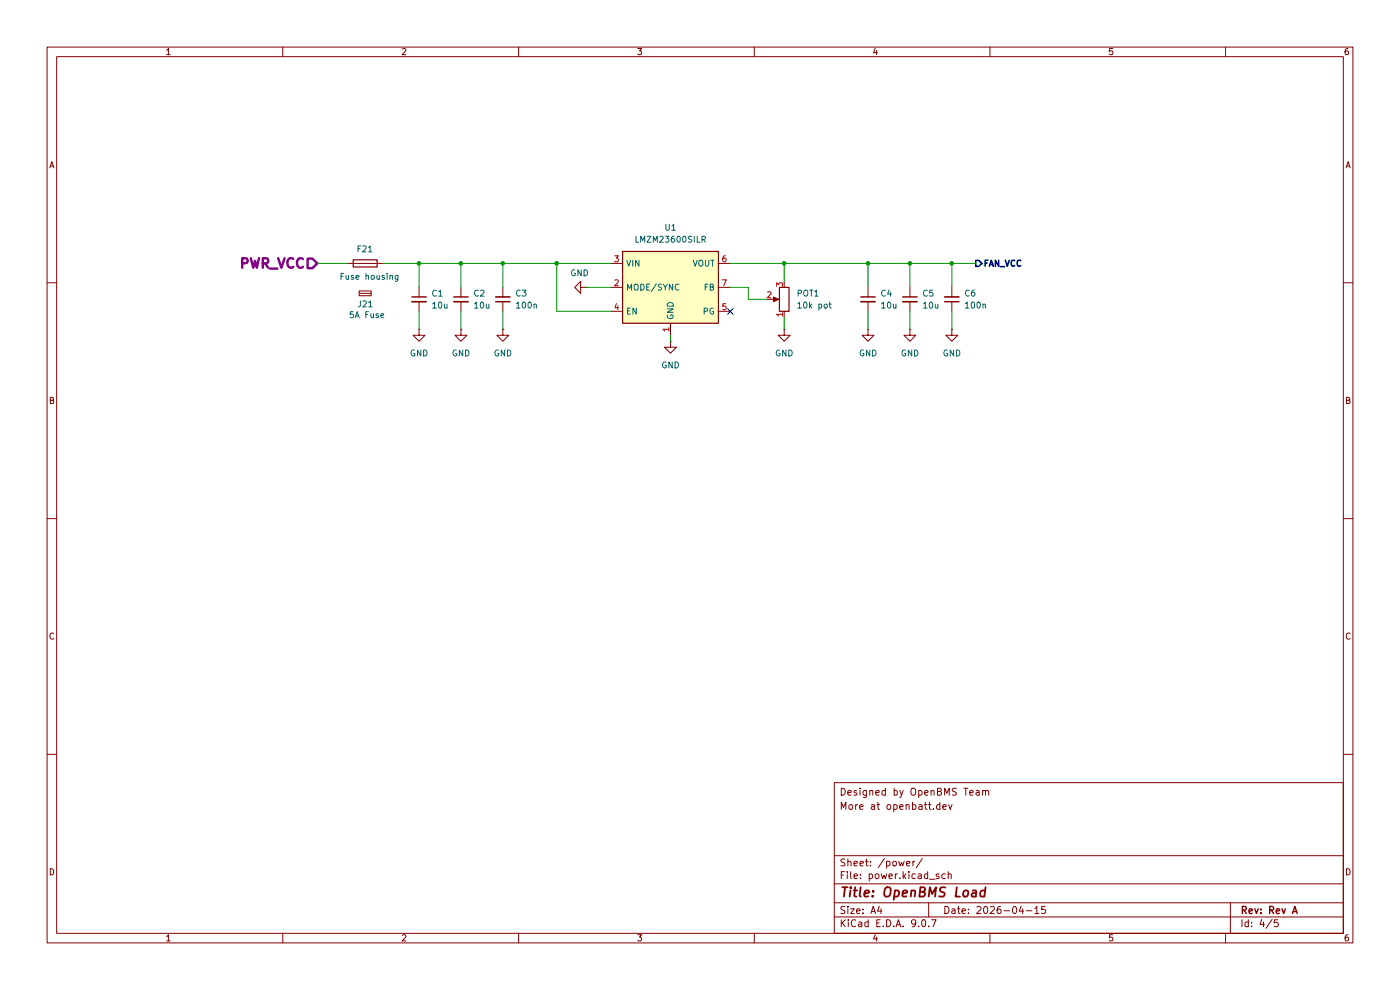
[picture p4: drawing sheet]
(kicad_sch
 (version 20250114)
 (generator "eeschema")
 (generator_version "9.0")
 (paper "A4")
 (title_block
  (title "OpenBMS Load")
  (date "2026-04-15")
  (rev "Rev A")
  (comment 3 "More at openbatt.dev")
  (comment 4 "Designed by OpenBMS Team"))
 (lib_symbols
  (symbol "Device:C_Small"
   (pin_numbers (hide yes))
   (pin_names
    (offset 0.254) (hide yes)) (exclude_from_sim no) (in_bom yes) (on_board yes)
   (property "Reference" "C" (at 0.254 1.778 0) (effects (font (size 1.27 1.27)) (justify left)))
   (property "Value" "C_Small" (at 0.254 -2.032 0) (effects (font (size 1.27 1.27)) (justify left)))
   (property "Footprint" "" (at 0 0 0) (effects (font (size 1.27 1.27)) (hide yes)))
   (property "Datasheet" "~" (at 0 0 0) (effects (font (size 1.27 1.27)) (hide yes)))
   (property "Description" "Unpolarized capacitor, small symbol" (at 0 0 0) (effects (font (size 1.27 1.27)) (hide yes)))
   (symbol "C_Small_0_1"
    (polyline (pts (xy -1.524 0.508) (xy 1.524 0.508)) (stroke (width 0.3048) (type default)) (fill (type none)))
    (polyline (pts (xy -1.524 -0.508) (xy 1.524 -0.508)) (stroke (width 0.3302) (type default)) (fill (type none))))
   (symbol "C_Small_1_1"
    (pin passive line (at 0 2.54 270) (length 2.032) (name "~" (effects (font (size 1.27 1.27)))) (number "1" (effects (font (size 1.27 1.27)))))
    (pin passive line (at 0 -2.54 90) (length 2.032) (name "~" (effects (font (size 1.27 1.27)))) (number "2" (effects (font (size 1.27 1.27))))))
   (embedded_fonts no))
  (symbol "Device:Fuse"
   (pin_numbers (hide yes))
   (pin_names
    (offset 0)) (exclude_from_sim no) (in_bom yes) (on_board yes)
   (property "Reference" "F" (at 2.032 0 90) (effects (font (size 1.27 1.27))))
   (property "Value" "Fuse" (at -1.905 0 90) (effects (font (size 1.27 1.27))))
   (property "Footprint" "" (at -1.778 0 90) (effects (font (size 1.27 1.27)) (hide yes)))
   (property "Datasheet" "~" (at 0 0 0) (effects (font (size 1.27 1.27)) (hide yes)))
   (property "Description" "Fuse" (at 0 0 0) (effects (font (size 1.27 1.27)) (hide yes)))
   (symbol "Fuse_0_1"
    (rectangle (start -0.762 -2.54) (end 0.762 2.54) (stroke (width 0.254) (type default)) (fill (type none)))
    (polyline (pts (xy 0 2.54) (xy 0 -2.54)) (stroke (width 0) (type default)) (fill (type none))))
   (symbol "Fuse_1_1"
    (pin passive line (at 0 3.81 270) (length 1.27) (name "~" (effects (font (size 1.27 1.27)))) (number "1" (effects (font (size 1.27 1.27)))))
    (pin passive line (at 0 -3.81 90) (length 1.27) (name "~" (effects (font (size 1.27 1.27)))) (number "2" (effects (font (size 1.27 1.27))))))
   (embedded_fonts no))
  (symbol "Device:R_Potentiometer"
   (pin_names
    (offset 1.016) (hide yes)) (exclude_from_sim no) (in_bom yes) (on_board yes)
   (property "Reference" "RV" (at -4.445 0 90) (effects (font (size 1.27 1.27))))
   (property "Value" "R_Potentiometer" (at -2.54 0 90) (effects (font (size 1.27 1.27))))
   (property "Footprint" "" (at 0 0 0) (effects (font (size 1.27 1.27)) (hide yes)))
   (property "Datasheet" "~" (at 0 0 0) (effects (font (size 1.27 1.27)) (hide yes)))
   (property "Description" "Potentiometer" (at 0 0 0) (effects (font (size 1.27 1.27)) (hide yes)))
   (symbol "R_Potentiometer_0_1"
    (rectangle (start 1.016 2.54) (end -1.016 -2.54) (stroke (width 0.254) (type default)) (fill (type none)))
    (polyline (pts (xy 1.143 0) (xy 2.286 0.508) (xy 2.286 -0.508) (xy 1.143 0)) (stroke (width 0) (type default)) (fill (type outline)))
    (polyline (pts (xy 2.54 0) (xy 1.524 0)) (stroke (width 0) (type default)) (fill (type none))))
   (symbol "R_Potentiometer_1_1"
    (pin passive line (at 0 3.81 270) (length 1.27) (name "1" (effects (font (size 1.27 1.27)))) (number "1" (effects (font (size 1.27 1.27)))))
    (pin passive line (at 0 -3.81 90) (length 1.27) (name "3" (effects (font (size 1.27 1.27)))) (number "3" (effects (font (size 1.27 1.27)))))
    (pin passive line (at 3.81 0 180) (length 1.27) (name "2" (effects (font (size 1.27 1.27)))) (number "2" (effects (font (size 1.27 1.27))))))
   (embedded_fonts no))
  (symbol "Regulator_Switching:LMZM23600V3" (exclude_from_sim no) (in_bom yes) (on_board yes)
   (property "Reference" "U" (at -8.89 8.89 0) (effects (font (size 1.27 1.27))))
   (property "Value" "LMZM23600V3" (at 6.35 8.89 0) (effects (font (size 1.27 1.27))))
   (property "Footprint" "Package_LGA:Texas_SIL0010A_MicroSiP-10-1EP_3.8x3mm_P0.6mm_EP0.7x2.9mm_ThermalVias" (at 0 -21.59 0) (effects (font (size 1.27 1.27)) (hide yes)))
   (property "Datasheet" "http://www.ti.com/lit/ds/symlink/lmzm23600.pdf" (at 0 -19.05 0) (effects (font (size 1.27 1.27)) (hide yes)))
   (property "Description" "0.5A 3.3V Step-Down DC/DC Power Module in 3.8x3mm, MicroSIP-10" (at 0 0 0) (effects (font (size 1.27 1.27)) (hide yes)))
   (symbol "LMZM23600V3_0_1"
    (rectangle (start -10.16 7.62) (end 10.16 -7.62) (stroke (width 0.254) (type default)) (fill (type background))))
   (symbol "LMZM23600V3_1_1"
    (pin power_in line (at -12.7 5.08 0) (length 2.54) (name "VIN" (effects (font (size 1.27 1.27)))) (number "3" (effects (font (size 1.27 1.27)))))
    (pin input line (at -12.7 0 0) (length 2.54) (name "MODE/SYNC" (effects (font (size 1.27 1.27)))) (number "2" (effects (font (size 1.27 1.27)))))
    (pin input line (at -12.7 -5.08 0) (length 2.54) (name "EN" (effects (font (size 1.27 1.27)))) (number "4" (effects (font (size 1.27 1.27)))))
    (pin no_connect line (at -2.54 -7.62 90) (length 2.54) (hide yes) (name "~" (effects (font (size 1.27 1.27)))) (number "10" (effects (font (size 1.27 1.27)))))
    (pin power_in line (at 0 -10.16 90) (length 2.54) (name "GND" (effects (font (size 1.27 1.27)))) (number "1" (effects (font (size 1.27 1.27)))))
    (pin passive line (at 0 -10.16 90) (length 2.54) (hide yes) (name "GND" (effects (font (size 1.27 1.27)))) (number "11" (effects (font (size 1.27 1.27)))))
    (pin no_connect line (at 2.54 -7.62 90) (length 2.54) (hide yes) (name "~" (effects (font (size 1.27 1.27)))) (number "9" (effects (font (size 1.27 1.27)))))
    (pin no_connect line (at 5.08 -7.62 90) (length 2.54) (hide yes) (name "~" (effects (font (size 1.27 1.27)))) (number "8" (effects (font (size 1.27 1.27)))))
    (pin power_out line (at 12.7 5.08 180) (length 2.54) (name "VOUT" (effects (font (size 1.27 1.27)))) (number "6" (effects (font (size 1.27 1.27)))))
    (pin input line (at 12.7 0 180) (length 2.54) (name "FB" (effects (font (size 1.27 1.27)))) (number "7" (effects (font (size 1.27 1.27)))))
    (pin open_collector line (at 12.7 -5.08 180) (length 2.54) (name "PG" (effects (font (size 1.27 1.27)))) (number "5" (effects (font (size 1.27 1.27))))))
   (embedded_fonts no))
  (symbol "custom_library:0297005.WXNV"
   (pin_numbers (hide yes))
   (pin_names
    (offset 0.254) (hide yes)) (exclude_from_sim no) (in_bom yes) (on_board yes)
   (property "Reference" "F" (at 0 -1.524 0) (effects (font (size 1.27 1.27))))
   (property "Value" "5A Fuse" (at 0 1.524 0) (effects (font (size 1.27 1.27))))
   (property "Footprint" "custom_library:0297005.WXNV" (at 0 -6.096 0) (effects (font (size 1.27 1.27)) (hide yes)))
   (property "Datasheet" "~" (at 0 0 0) (effects (font (size 1.27 1.27)) (hide yes)))
   (property "Description" "Fuse, small symbol" (at -0.508 -8.89 0) (effects (font (size 1.27 1.27)) (hide yes)))
   (property "Package" "11x5mm" (at 0 -4.064 0) (effects (font (size 1.27 1.27)) (hide yes)))
   (property "Manufacturer_Part_Number" "0297005.WXNV" (at -0.254 -5.588 0) (effects (font (size 1.27 1.27)) (hide yes)))
   (symbol "0297005.WXNV_0_1"
    (rectangle (start -1.27 0.508) (end 1.27 -0.508) (stroke (width 0) (type default)) (fill (type none)))
    (polyline (pts (xy -1.27 0) (xy 1.27 0)) (stroke (width 0) (type default)) (fill (type none))))
   (embedded_fonts no))
  (symbol "power:GND"
   (power)
   (pin_numbers (hide yes))
   (pin_names
    (offset 0) (hide yes)) (exclude_from_sim no) (in_bom yes) (on_board yes)
   (property "Reference" "#PWR" (at 0 -6.35 0) (effects (font (size 1.27 1.27)) (hide yes)))
   (property "Value" "GND" (at 0 -3.81 0) (effects (font (size 1.27 1.27))))
   (property "Footprint" "" (at 0 0 0) (effects (font (size 1.27 1.27)) (hide yes)))
   (property "Datasheet" "" (at 0 0 0) (effects (font (size 1.27 1.27)) (hide yes)))
   (property "Description" "Power symbol creates a global label with name \"GND\" , ground" (at 0 0 0) (effects (font (size 1.27 1.27)) (hide yes)))
   (symbol "GND_0_1"
    (polyline (pts (xy 0 0) (xy 0 -1.27) (xy 1.27 -1.27) (xy 0 -2.54) (xy -1.27 -1.27) (xy 0 -1.27)) (stroke (width 0) (type default)) (fill (type none))))
   (symbol "GND_1_1"
    (pin power_in line (at 0 0 270) (length 0) (name "~" (effects (font (size 1.27 1.27)))) (number "1" (effects (font (size 1.27 1.27))))))
   (embedded_fonts no)))
 (junction
  (at 201.93 55.88)
  (diameter 0)
  (color 0 0 0 0))
 (junction
  (at 97.79 55.88)
  (diameter 0)
  (color 0 0 0 0))
 (junction
  (at 193.04 55.88)
  (diameter 0)
  (color 0 0 0 0))
 (junction
  (at 88.9 55.88)
  (diameter 0)
  (color 0 0 0 0))
 (junction
  (at 118.11 55.88)
  (diameter 0)
  (color 0 0 0 0))
 (junction
  (at 106.68 55.88)
  (diameter 0)
  (color 0 0 0 0))
 (junction
  (at 184.15 55.88)
  (diameter 0)
  (color 0 0 0 0))
 (junction
  (at 166.37 55.88)
  (diameter 0)
  (color 0 0 0 0))
 (no_connect
  (at 154.94 66.04))
 (wire
  (pts (xy 118.11 66.04) (xy 129.54 66.04))
  (stroke (width 0) (type default)))
 (wire
  (pts (xy 88.9 55.88) (xy 88.9 60.96))
  (stroke (width 0) (type default)))
 (wire
  (pts (xy 88.9 66.04) (xy 88.9 69.85))
  (stroke (width 0) (type default)))
 (wire
  (pts (xy 201.93 55.88) (xy 207.01 55.88))
  (stroke (width 0) (type default)))
 (wire
  (pts (xy 193.04 66.04) (xy 193.04 69.85))
  (stroke (width 0) (type default)))
 (wire
  (pts (xy 118.11 55.88) (xy 118.11 66.04))
  (stroke (width 0) (type default)))
 (wire
  (pts (xy 193.04 55.88) (xy 201.93 55.88))
  (stroke (width 0) (type default)))
 (wire
  (pts (xy 193.04 55.88) (xy 193.04 60.96))
  (stroke (width 0) (type default)))
 (wire
  (pts (xy 166.37 55.88) (xy 184.15 55.88))
  (stroke (width 0) (type default)))
 (wire
  (pts (xy 118.11 55.88) (xy 129.54 55.88))
  (stroke (width 0) (type default)))
 (wire
  (pts (xy 73.66 55.88) (xy 67.31 55.88))
  (stroke (width 0) (type default)))
 (wire
  (pts (xy 201.93 55.88) (xy 201.93 60.96))
  (stroke (width 0) (type default)))
 (wire
  (pts (xy 97.79 55.88) (xy 88.9 55.88))
  (stroke (width 0) (type default)))
 (wire
  (pts (xy 158.75 63.5) (xy 158.75 60.96))
  (stroke (width 0) (type default)))
 (wire
  (pts (xy 106.68 55.88) (xy 97.79 55.88))
  (stroke (width 0) (type default)))
 (wire
  (pts (xy 166.37 69.85) (xy 166.37 67.31))
  (stroke (width 0) (type default)))
 (wire
  (pts (xy 106.68 69.85) (xy 106.68 66.04))
  (stroke (width 0) (type default)))
 (wire
  (pts (xy 154.94 55.88) (xy 166.37 55.88))
  (stroke (width 0) (type default)))
 (wire
  (pts (xy 124.46 60.96) (xy 129.54 60.96))
  (stroke (width 0) (type default)))
 (wire
  (pts (xy 106.68 55.88) (xy 106.68 60.96))
  (stroke (width 0) (type default)))
 (wire
  (pts (xy 193.04 55.88) (xy 184.15 55.88))
  (stroke (width 0) (type default)))
 (wire
  (pts (xy 162.56 63.5) (xy 158.75 63.5))
  (stroke (width 0) (type default)))
 (wire
  (pts (xy 201.93 69.85) (xy 201.93 66.04))
  (stroke (width 0) (type default)))
 (wire
  (pts (xy 106.68 55.88) (xy 118.11 55.88))
  (stroke (width 0) (type default)))
 (wire
  (pts (xy 166.37 55.88) (xy 166.37 59.69))
  (stroke (width 0) (type default)))
 (wire
  (pts (xy 158.75 60.96) (xy 154.94 60.96))
  (stroke (width 0) (type default)))
 (wire
  (pts (xy 142.24 72.39) (xy 142.24 71.12))
  (stroke (width 0) (type default)))
 (wire
  (pts (xy 97.79 55.88) (xy 97.79 60.96))
  (stroke (width 0) (type default)))
 (wire
  (pts (xy 184.15 55.88) (xy 184.15 60.96))
  (stroke (width 0) (type default)))
 (wire
  (pts (xy 97.79 69.85) (xy 97.79 66.04))
  (stroke (width 0) (type default)))
 (wire
  (pts (xy 184.15 69.85) (xy 184.15 66.04))
  (stroke (width 0) (type default)))
 (wire
  (pts (xy 81.28 55.88) (xy 88.9 55.88))
  (stroke (width 0) (type default)))
 (hierarchical_label "PWR_VCC"
  (shape input)
  (at 67.31 55.88 180)
  (effects (font (size 2.032 2.032) (thickness 0.508)
    (bold yes) (color 132 0 132 1)) (justify right)))
 (hierarchical_label "FAN_VCC"
  (shape output)
  (at 207.01 55.88 0)
  (effects (font (size 1.27 1.27) (thickness 0.508)
    (bold yes) (color 0 0 132 1)) (justify left)))
 (symbol
  (lib_id "Regulator_Switching:LMZM23600V3")
  (at 142.24 60.96 0)
  (unit 1)
  (exclude_from_sim no)
  (in_bom yes)
  (on_board yes)
  (dnp no)
  (fields_autoplaced yes)
  (property "Reference" "U1" (at 142.24 48.26 0) (effects (font (size 1.27 1.27))))
  (property "Value" "LMZM23600SILR" (at 142.24 50.8 0) (effects (font (size 1.27 1.27))))
  (property "Footprint" "custom_library:LMZM23600SILR" (at 142.24 82.55 0) (effects (font (size 1.27 1.27)) (hide yes)))
  (property "Datasheet" "http://www.ti.com/lit/ds/symlink/lmzm23600.pdf" (at 142.24 80.01 0) (effects (font (size 1.27 1.27)) (hide yes)))
  (property "Description" "0.5A 3.3V Step-Down DC/DC Power Module in 3.8x3mm, MicroSIP-10" (at 142.24 60.96 0) (effects (font (size 1.27 1.27)) (hide yes)))
  (property "Manufacturer_Part_Number" "LMZM23600SILR" (at 142.24 60.96 0) (effects (font (size 1.27 1.27)) (hide yes)))
  (property "Package" "3.8 x 3" (at 142.24 60.96 0) (effects (font (size 1.27 1.27)) (hide yes)))
  (pin "5")
  (pin "8")
  (pin "3")
  (pin "10")
  (pin "2")
  (pin "1")
  (pin "11")
  (pin "9")
  (pin "6")
  (pin "7")
  (pin "4"))
 (symbol
  (lib_id "Device:C_Small")
  (at 88.9 63.5 0)
  (unit 1)
  (exclude_from_sim no)
  (in_bom yes)
  (on_board yes)
  (dnp no)
  (fields_autoplaced yes)
  (property "Reference" "C1" (at 91.44 62.2362 0) (effects (font (size 1.27 1.27)) (justify left)))
  (property "Value" "10u" (at 91.44 64.7762 0) (effects (font (size 1.27 1.27)) (justify left)))
  (property "Footprint" "Capacitor_SMD:C_1206_3216Metric" (at 88.9 63.5 0) (effects (font (size 1.27 1.27)) (hide yes)))
  (property "Datasheet" "~" (at 88.9 63.5 0) (effects (font (size 1.27 1.27)) (hide yes)))
  (property "Description" "Unpolarized capacitor, small symbol" (at 88.9 63.5 0) (effects (font (size 1.27 1.27)) (hide yes)))
  (property "Package" "1206" (at 88.9 63.5 0) (effects (font (size 1.27 1.27)) (hide yes)))
  (property "Manufacturer_Part_Number" "CL31A106MBHNNNE" (at 88.9 63.5 0) (effects (font (size 1.27 1.27)) (hide yes)))
  (pin "2")
  (pin "1"))
 (symbol
  (lib_id "Device:C_Small")
  (at 201.93 63.5 180)
  (unit 1)
  (exclude_from_sim no)
  (in_bom yes)
  (on_board yes)
  (dnp no)
  (fields_autoplaced yes)
  (property "Reference" "C6" (at 204.47 62.2235 0) (effects (font (size 1.27 1.27)) (justify right)))
  (property "Value" "100n" (at 204.47 64.7635 0) (effects (font (size 1.27 1.27)) (justify right)))
  (property "Footprint" "Capacitor_SMD:C_0402_1005Metric" (at 201.93 63.5 0) (effects (font (size 1.27 1.27)) (hide yes)))
  (property "Datasheet" "~" (at 201.93 63.5 0) (effects (font (size 1.27 1.27)) (hide yes)))
  (property "Description" "Unpolarized capacitor, small symbol" (at 201.93 63.5 0) (effects (font (size 1.27 1.27)) (hide yes)))
  (property "Package" "0402" (at 201.93 63.5 0) (effects (font (size 1.27 1.27)) (hide yes)))
  (property "Manufacturer_Part_Number" "GRM155R71A104KA01D" (at 201.93 63.5 0) (effects (font (size 1.27 1.27)) (hide yes)))
  (pin "2")
  (pin "1"))
 (symbol
  (lib_id "Device:Fuse")
  (at 77.47 55.88 90)
  (unit 1)
  (exclude_from_sim no)
  (in_bom yes)
  (on_board yes)
  (dnp no)
  (property "Reference" "F21" (at 79.248 52.832 90) (effects (font (size 1.27 1.27)) (justify left)))
  (property "Value" "Fuse housing" (at 84.836 58.674 90) (effects (font (size 1.27 1.27)) (justify left)))
  (property "Footprint" "custom_library:3568" (at 77.47 57.658 90) (effects (font (size 1.27 1.27)) (hide yes)))
  (property "Datasheet" "~" (at 77.47 55.88 0) (effects (font (size 1.27 1.27)) (hide yes)))
  (property "Description" "Fuse" (at 77.47 55.88 0) (effects (font (size 1.27 1.27)) (hide yes)))
  (property "Manufacturer_Part_Number" "3568" (at 77.47 55.88 0) (effects (font (size 1.27 1.27)) (hide yes)))
  (property "Package" "11x3.85mm" (at 77.47 55.88 0) (effects (font (size 1.27 1.27)) (hide yes)))
  (pin "1")
  (pin "2"))
 (symbol
  (lib_id "Device:R_Potentiometer")
  (at 166.37 63.5 180)
  (unit 1)
  (exclude_from_sim no)
  (in_bom yes)
  (on_board yes)
  (dnp no)
  (fields_autoplaced yes)
  (property "Reference" "POT1" (at 168.91 62.2299 0) (effects (font (size 1.27 1.27)) (justify right)))
  (property "Value" "10k pot" (at 168.91 64.7699 0) (effects (font (size 1.27 1.27)) (justify right)))
  (property "Footprint" "custom_library:TC33X2503E" (at 166.37 63.5 0) (effects (font (size 1.27 1.27)) (hide yes)))
  (property "Datasheet" "~" (at 166.37 63.5 0) (effects (font (size 1.27 1.27)) (hide yes)))
  (property "Description" "Potentiometer" (at 166.37 63.5 0) (effects (font (size 1.27 1.27)) (hide yes)))
  (property "Manufacturer_Part_Number" "TC33X-2-103E" (at 166.37 63.5 0) (effects (font (size 1.27 1.27)) (hide yes)))
  (property "Package" "3.8x3.6mm" (at 166.37 63.5 0) (effects (font (size 1.27 1.27)) (hide yes)))
  (pin "1")
  (pin "2")
  (pin "3"))
 (symbol
  (lib_id "Device:C_Small")
  (at 184.15 63.5 0)
  (unit 1)
  (exclude_from_sim no)
  (in_bom yes)
  (on_board yes)
  (dnp no)
  (fields_autoplaced yes)
  (property "Reference" "C4" (at 186.69 62.2362 0) (effects (font (size 1.27 1.27)) (justify left)))
  (property "Value" "10u" (at 186.69 64.7762 0) (effects (font (size 1.27 1.27)) (justify left)))
  (property "Footprint" "Capacitor_SMD:C_1206_3216Metric" (at 184.15 63.5 0) (effects (font (size 1.27 1.27)) (hide yes)))
  (property "Datasheet" "~" (at 184.15 63.5 0) (effects (font (size 1.27 1.27)) (hide yes)))
  (property "Description" "Unpolarized capacitor, small symbol" (at 184.15 63.5 0) (effects (font (size 1.27 1.27)) (hide yes)))
  (property "Package" "1206" (at 184.15 63.5 0) (effects (font (size 1.27 1.27)) (hide yes)))
  (property "Manufacturer_Part_Number" "CL31A106MBHNNNE" (at 184.15 63.5 0) (effects (font (size 1.27 1.27)) (hide yes)))
  (pin "2")
  (pin "1"))
 (symbol
  (lib_id "power:GND")
  (at 166.37 69.85 0)
  (unit 1)
  (exclude_from_sim no)
  (in_bom yes)
  (on_board yes)
  (dnp no)
  (fields_autoplaced yes)
  (property "Reference" "#PWR059" (at 166.37 76.2 0) (effects (font (size 1.27 1.27)) (hide yes)))
  (property "Value" "GND" (at 166.37 74.93 0) (effects (font (size 1.27 1.27))))
  (property "Footprint" "" (at 166.37 69.85 0) (effects (font (size 1.27 1.27)) (hide yes)))
  (property "Datasheet" "" (at 166.37 69.85 0) (effects (font (size 1.27 1.27)) (hide yes)))
  (property "Description" "Power symbol creates a global label with name \"GND\" , ground" (at 166.37 69.85 0) (effects (font (size 1.27 1.27)) (hide yes)))
  (pin "1"))
 (symbol
  (lib_id "Device:C_Small")
  (at 106.68 63.5 180)
  (unit 1)
  (exclude_from_sim no)
  (in_bom yes)
  (on_board yes)
  (dnp no)
  (fields_autoplaced yes)
  (property "Reference" "C3" (at 109.22 62.2235 0) (effects (font (size 1.27 1.27)) (justify right)))
  (property "Value" "100n" (at 109.22 64.7635 0) (effects (font (size 1.27 1.27)) (justify right)))
  (property "Footprint" "Capacitor_SMD:C_0402_1005Metric" (at 106.68 63.5 0) (effects (font (size 1.27 1.27)) (hide yes)))
  (property "Datasheet" "~" (at 106.68 63.5 0) (effects (font (size 1.27 1.27)) (hide yes)))
  (property "Description" "Unpolarized capacitor, small symbol" (at 106.68 63.5 0) (effects (font (size 1.27 1.27)) (hide yes)))
  (property "Package" "0402" (at 106.68 63.5 0) (effects (font (size 1.27 1.27)) (hide yes)))
  (property "Manufacturer_Part_Number" "GRM155R71A104KA01D" (at 106.68 63.5 0) (effects (font (size 1.27 1.27)) (hide yes)))
  (pin "2")
  (pin "1"))
 (symbol
  (lib_id "power:GND")
  (at 201.93 69.85 0)
  (unit 1)
  (exclude_from_sim no)
  (in_bom yes)
  (on_board yes)
  (dnp no)
  (fields_autoplaced yes)
  (property "Reference" "#PWR062" (at 201.93 76.2 0) (effects (font (size 1.27 1.27)) (hide yes)))
  (property "Value" "GND" (at 201.93 74.93 0) (effects (font (size 1.27 1.27))))
  (property "Footprint" "" (at 201.93 69.85 0) (effects (font (size 1.27 1.27)) (hide yes)))
  (property "Datasheet" "" (at 201.93 69.85 0) (effects (font (size 1.27 1.27)) (hide yes)))
  (property "Description" "Power symbol creates a global label with name \"GND\" , ground" (at 201.93 69.85 0) (effects (font (size 1.27 1.27)) (hide yes)))
  (pin "1"))
 (symbol
  (lib_id "custom_library:0297005.WXNV")
  (at 77.47 62.23 180)
  (unit 1)
  (exclude_from_sim no)
  (in_bom yes)
  (on_board yes)
  (dnp no)
  (property "Reference" "J21" (at 75.692 64.516 0) (effects (font (size 1.27 1.27)) (justify right)))
  (property "Value" "5A Fuse" (at 73.914 66.802 0) (effects (font (size 1.27 1.27)) (justify right)))
  (property "Footprint" "custom_library:0297005.WXNV" (at 77.47 56.134 0) (effects (font (size 1.27 1.27)) (hide yes)))
  (property "Datasheet" "~" (at 77.47 62.23 0) (effects (font (size 1.27 1.27)) (hide yes)))
  (property "Description" "Fuse, small symbol" (at 77.978 53.34 0) (effects (font (size 1.27 1.27)) (hide yes)))
  (property "Package" "11x5mm" (at 77.47 58.166 0) (effects (font (size 1.27 1.27)) (hide yes)))
  (property "Manufacturer_Part_Number" "0297005.WXNV" (at 77.724 56.642 0) (effects (font (size 1.27 1.27)) (hide yes))))
 (symbol
  (lib_id "power:GND")
  (at 124.46 60.96 270)
  (unit 1)
  (exclude_from_sim no)
  (in_bom yes)
  (on_board yes)
  (dnp no)
  (property "Reference" "#PWR055" (at 118.11 60.96 0) (effects (font (size 1.27 1.27)) (hide yes)))
  (property "Value" "GND" (at 122.936 57.912 90) (effects (font (size 1.27 1.27))))
  (property "Footprint" "" (at 124.46 60.96 0) (effects (font (size 1.27 1.27)) (hide yes)))
  (property "Datasheet" "" (at 124.46 60.96 0) (effects (font (size 1.27 1.27)) (hide yes)))
  (property "Description" "Power symbol creates a global label with name \"GND\" , ground" (at 124.46 60.96 0) (effects (font (size 1.27 1.27)) (hide yes)))
  (pin "1"))
 (symbol
  (lib_id "Device:C_Small")
  (at 193.04 63.5 0)
  (unit 1)
  (exclude_from_sim no)
  (in_bom yes)
  (on_board yes)
  (dnp no)
  (fields_autoplaced yes)
  (property "Reference" "C5" (at 195.58 62.2362 0) (effects (font (size 1.27 1.27)) (justify left)))
  (property "Value" "10u" (at 195.58 64.7762 0) (effects (font (size 1.27 1.27)) (justify left)))
  (property "Footprint" "Capacitor_SMD:C_1206_3216Metric" (at 193.04 63.5 0) (effects (font (size 1.27 1.27)) (hide yes)))
  (property "Datasheet" "~" (at 193.04 63.5 0) (effects (font (size 1.27 1.27)) (hide yes)))
  (property "Description" "Unpolarized capacitor, small symbol" (at 193.04 63.5 0) (effects (font (size 1.27 1.27)) (hide yes)))
  (property "Package" "1206" (at 193.04 63.5 0) (effects (font (size 1.27 1.27)) (hide yes)))
  (property "Manufacturer_Part_Number" "CL31A106MBHNNNE" (at 193.04 63.5 0) (effects (font (size 1.27 1.27)) (hide yes)))
  (pin "2")
  (pin "1"))
 (symbol
  (lib_id "power:GND")
  (at 88.9 69.85 0)
  (unit 1)
  (exclude_from_sim no)
  (in_bom yes)
  (on_board yes)
  (dnp no)
  (fields_autoplaced yes)
  (property "Reference" "#PWR056" (at 88.9 76.2 0) (effects (font (size 1.27 1.27)) (hide yes)))
  (property "Value" "GND" (at 88.9 74.93 0) (effects (font (size 1.27 1.27))))
  (property "Footprint" "" (at 88.9 69.85 0) (effects (font (size 1.27 1.27)) (hide yes)))
  (property "Datasheet" "" (at 88.9 69.85 0) (effects (font (size 1.27 1.27)) (hide yes)))
  (property "Description" "Power symbol creates a global label with name \"GND\" , ground" (at 88.9 69.85 0) (effects (font (size 1.27 1.27)) (hide yes)))
  (pin "1"))
 (symbol
  (lib_id "power:GND")
  (at 184.15 69.85 0)
  (unit 1)
  (exclude_from_sim no)
  (in_bom yes)
  (on_board yes)
  (dnp no)
  (fields_autoplaced yes)
  (property "Reference" "#PWR060" (at 184.15 76.2 0) (effects (font (size 1.27 1.27)) (hide yes)))
  (property "Value" "GND" (at 184.15 74.93 0) (effects (font (size 1.27 1.27))))
  (property "Footprint" "" (at 184.15 69.85 0) (effects (font (size 1.27 1.27)) (hide yes)))
  (property "Datasheet" "" (at 184.15 69.85 0) (effects (font (size 1.27 1.27)) (hide yes)))
  (property "Description" "Power symbol creates a global label with name \"GND\" , ground" (at 184.15 69.85 0) (effects (font (size 1.27 1.27)) (hide yes)))
  (pin "1"))
 (symbol
  (lib_id "power:GND")
  (at 106.68 69.85 0)
  (unit 1)
  (exclude_from_sim no)
  (in_bom yes)
  (on_board yes)
  (dnp no)
  (fields_autoplaced yes)
  (property "Reference" "#PWR058" (at 106.68 76.2 0) (effects (font (size 1.27 1.27)) (hide yes)))
  (property "Value" "GND" (at 106.68 74.93 0) (effects (font (size 1.27 1.27))))
  (property "Footprint" "" (at 106.68 69.85 0) (effects (font (size 1.27 1.27)) (hide yes)))
  (property "Datasheet" "" (at 106.68 69.85 0) (effects (font (size 1.27 1.27)) (hide yes)))
  (property "Description" "Power symbol creates a global label with name \"GND\" , ground" (at 106.68 69.85 0) (effects (font (size 1.27 1.27)) (hide yes)))
  (pin "1"))
 (symbol
  (lib_id "power:GND")
  (at 97.79 69.85 0)
  (unit 1)
  (exclude_from_sim no)
  (in_bom yes)
  (on_board yes)
  (dnp no)
  (fields_autoplaced yes)
  (property "Reference" "#PWR057" (at 97.79 76.2 0) (effects (font (size 1.27 1.27)) (hide yes)))
  (property "Value" "GND" (at 97.79 74.93 0) (effects (font (size 1.27 1.27))))
  (property "Footprint" "" (at 97.79 69.85 0) (effects (font (size 1.27 1.27)) (hide yes)))
  (property "Datasheet" "" (at 97.79 69.85 0) (effects (font (size 1.27 1.27)) (hide yes)))
  (property "Description" "Power symbol creates a global label with name \"GND\" , ground" (at 97.79 69.85 0) (effects (font (size 1.27 1.27)) (hide yes)))
  (pin "1"))
 (symbol
  (lib_id "power:GND")
  (at 193.04 69.85 0)
  (unit 1)
  (exclude_from_sim no)
  (in_bom yes)
  (on_board yes)
  (dnp no)
  (fields_autoplaced yes)
  (property "Reference" "#PWR061" (at 193.04 76.2 0) (effects (font (size 1.27 1.27)) (hide yes)))
  (property "Value" "GND" (at 193.04 74.93 0) (effects (font (size 1.27 1.27))))
  (property "Footprint" "" (at 193.04 69.85 0) (effects (font (size 1.27 1.27)) (hide yes)))
  (property "Datasheet" "" (at 193.04 69.85 0) (effects (font (size 1.27 1.27)) (hide yes)))
  (property "Description" "Power symbol creates a global label with name \"GND\" , ground" (at 193.04 69.85 0) (effects (font (size 1.27 1.27)) (hide yes)))
  (pin "1"))
 (symbol
  (lib_id "Device:C_Small")
  (at 97.79 63.5 0)
  (unit 1)
  (exclude_from_sim no)
  (in_bom yes)
  (on_board yes)
  (dnp no)
  (fields_autoplaced yes)
  (property "Reference" "C2" (at 100.33 62.2362 0) (effects (font (size 1.27 1.27)) (justify left)))
  (property "Value" "10u" (at 100.33 64.7762 0) (effects (font (size 1.27 1.27)) (justify left)))
  (property "Footprint" "Capacitor_SMD:C_1206_3216Metric" (at 97.79 63.5 0) (effects (font (size 1.27 1.27)) (hide yes)))
  (property "Datasheet" "~" (at 97.79 63.5 0) (effects (font (size 1.27 1.27)) (hide yes)))
  (property "Description" "Unpolarized capacitor, small symbol" (at 97.79 63.5 0) (effects (font (size 1.27 1.27)) (hide yes)))
  (property "Package" "1206" (at 97.79 63.5 0) (effects (font (size 1.27 1.27)) (hide yes)))
  (property "Manufacturer_Part_Number" "CL31A106MBHNNNE" (at 97.79 63.5 0) (effects (font (size 1.27 1.27)) (hide yes)))
  (pin "2")
  (pin "1"))
 (symbol
  (lib_id "power:GND")
  (at 142.24 72.39 0)
  (unit 1)
  (exclude_from_sim no)
  (in_bom yes)
  (on_board yes)
  (dnp no)
  (fields_autoplaced yes)
  (property "Reference" "#PWR063" (at 142.24 78.74 0) (effects (font (size 1.27 1.27)) (hide yes)))
  (property "Value" "GND" (at 142.24 77.47 0) (effects (font (size 1.27 1.27))))
  (property "Footprint" "" (at 142.24 72.39 0) (effects (font (size 1.27 1.27)) (hide yes)))
  (property "Datasheet" "" (at 142.24 72.39 0) (effects (font (size 1.27 1.27)) (hide yes)))
  (property "Description" "Power symbol creates a global label with name \"GND\" , ground" (at 142.24 72.39 0) (effects (font (size 1.27 1.27)) (hide yes)))
  (pin "1")))
